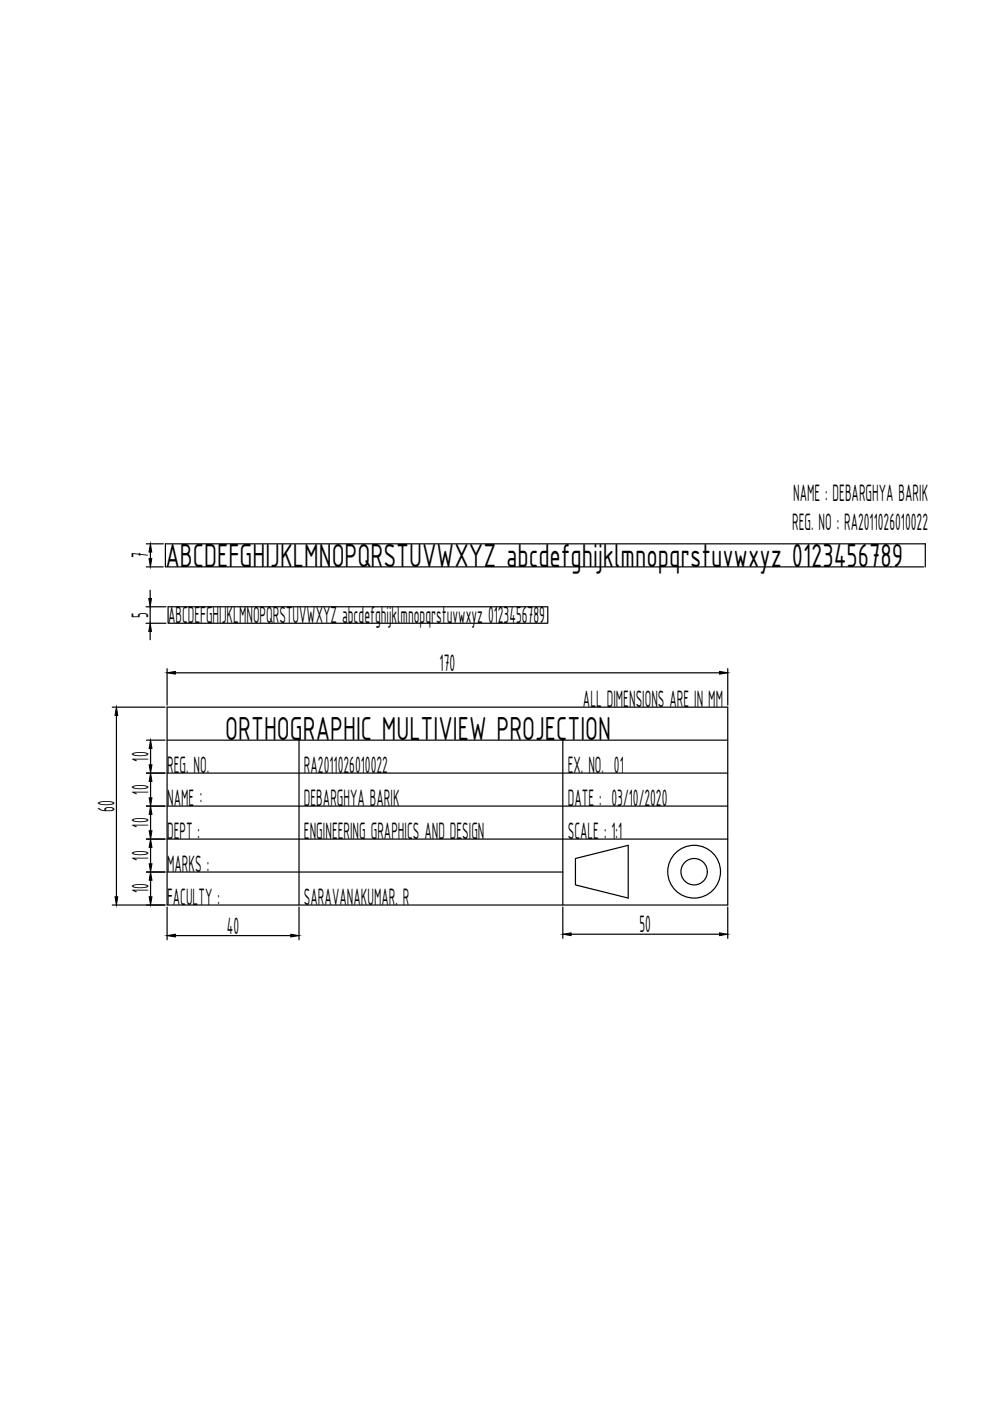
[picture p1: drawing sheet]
<svg xmlns="http://www.w3.org/2000/svg" width="210mm" height="297mm" viewBox="0 0 210 297" stroke-linecap="round" stroke-linejoin="round" font-family="sans-serif">
<!-- layer: 0 -->
<g fill="none" stroke="#000" stroke-width=".25">
<path d="M31 115.3h3.6M31.9 117v1.4M31 128.6h4.2M31 132.1h4.2M31 120.2h3.6M31.8 125.1v1.8M31.8 128.6v3.5M31.8 133.9v1.7M116 128.6h-80.4v3.5h80.4M116.1 128.6v3.5M195.9 120.2h-160.8v-4.9h161.1v4.9M23.8 149.9h11.2"/>
<path d="M24.7 151.7v38.4M31 156.9h4M31.9 158.7v3.5M35.4 149.9h118.9v42h-118.9zM35.4 156.9h118.9M35.4 141.8v7.7M37.2 142.6h115.4M63.4 156.9v35M119.3 156.9v35M154.3 141.8v7.7M31 163.9h4M31 170.9h4"/>
<path d="M31 177.9h4M31.9 165.7v3.5M31.9 172.7v3.4M31.9 179.6v3.5M35.4 163.9h118.9M35.4 170.9h118.9M35.4 177.9h118.9M23.8 191.9h11.2M31 184.9h4M31.9 186.6v3.5M35.4 184.9h83.9M35.4 192.3v6.9"/>
<path d="M37.2 198.4h24.5M63.4 192.3v6.9M119.3 192.3v6.7M121.1 198.1h31.5M122 182l11.2-2.8v11.2l-11.2-2.8zM154.3 192.3v6.7"/>
<circle cx="147.2" cy="184.8" r="5.6"/>
<circle cx="147.2" cy="184.8" r="2.8"/>
</g>
<g fill="#000" stroke="#000" stroke-width=".21">
<path d="M31.9 115.3l.3 1.7h-.6zM31.6 118.4h.6l-.3 1.8zM31.5 126.9h.6l-.3 1.7zM31.8 132.1l.3 1.8h-.6zM24.7 149.9l.3 1.8h-.6zM31.9 156.9l.3 1.8h-.6zM35.4 142.6l1.8-.2v.5zM152.6 142.4l1.7 .2-1.7 .3zM31.6 162.2h.6l-.3 1.7zM31.9 163.9l.3 1.8h-.6zM31.6 169.2h.6l-.3 1.7zM31.9 170.9l.3 1.8h-.6z"/>
<path d="M31.6 176.1h.6l-.3 1.8zM31.9 177.9l.3 1.7h-.6zM24.4 190.1h.6l-.3 1.8zM31.6 183.1h.6l-.3 1.8zM31.9 184.9l.3 1.7h-.6zM31.6 190.1h.6l-.3 1.8zM35.4 198.4l1.8-.3v.6zM61.7 198.1l1.7 .3-1.7 .3zM119.3 198.1l1.8-.3v.6zM152.6 197.8l1.7 .3-1.7 .3z"/>
</g>
<g font-size="7.6">
<text x="35.1" y="120.2">ABCDEFGHIJKLMNOPQRSTUVWXYZ abcdefghijklmnopqrstuvwxyz 0123456789</text>
<text x="47.8" y="156.9">ORTHOGRAPHIC MULTIVIEW PROJECTION</text>
</g>
<g font-size="5.4">
<text x="168.2" y="106.2">NAME : DEBARGHYA BARIK</text>
<text x="168" y="112.5">REG. NO : RA2011026010022</text>
<text x="31.4" y="118.4" transform="rotate(-90 31.4 118.4)">7</text>
<text x="31.4" y="131" transform="rotate(-90 31.4 131)">5</text>
<text x="35.6" y="132.1">ABCDEFGHIJKLMNOPQRSTUVWXYZ abcdefghijklmnopqrstuvwxyz 0123456789</text>
<text x="93.2" y="142.2">170</text>
<text x="123.6" y="149.9">ALL DIMENSIONS ARE IN MM</text>
<text x="31.5" y="161.5" transform="rotate(-90 31.5 161.5)">10</text>
<text x="35.4" y="163.9">REG. NO.</text>
<text x="64.4" y="163.9">RA2011026010022</text>
<text x="120.4" y="163.9">EX. NO. 01</text>
<text x="24.2" y="172.1" transform="rotate(-90 24.2 172.1)">60</text>
<text x="31.5" y="168.5" transform="rotate(-90 31.5 168.5)">10</text>
<text x="35.4" y="170.9">NAME :</text>
<text x="64.4" y="170.9">DEBARGHYA BARIK</text>
<text x="120.4" y="170.9">DATE : 03/10/2020</text>
<text x="31.5" y="175.4" transform="rotate(-90 31.5 175.4)">10</text>
<text x="35.4" y="177.9">DEPT :</text>
<text x="64.4" y="177.9">ENGINEERING GRAPHICS AND DESIGN</text>
<text x="120.4" y="177.9">SCALE : 1:1</text>
<text x="31.5" y="182.4" transform="rotate(-90 31.5 182.4)">10</text>
<text x="35.4" y="184.9">MARKS :</text>
<text x="31.5" y="189.4" transform="rotate(-90 31.5 189.4)">10</text>
<text x="35.4" y="191.9">FACULTY :</text>
<text x="64.4" y="191.9">SARAVANAKUMAR. R</text>
<text x="48.1" y="197.9">40</text>
<text x="135.6" y="197.6">50</text>
</g>
</svg>
